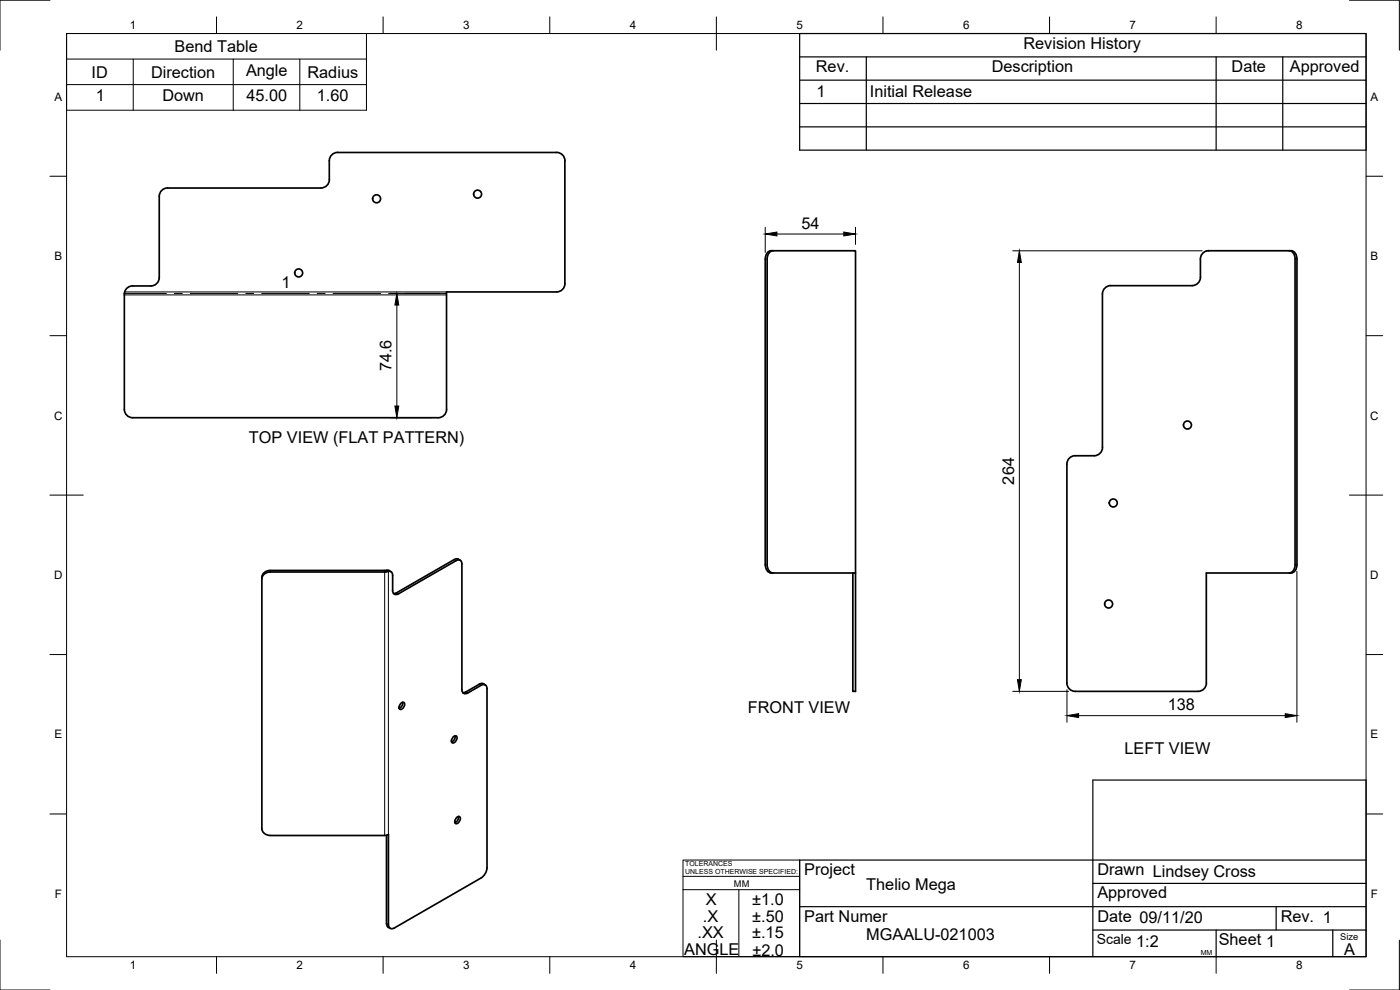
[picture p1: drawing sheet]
<svg xmlns="http://www.w3.org/2000/svg" width="420mm" height="297mm" viewBox="0 0 420 297" stroke-linecap="round" stroke-linejoin="round" font-family="sans-serif">
<!-- layer: Visible -->
<g fill="none" stroke="#000" stroke-width=".51">
<path d="M101.3 45.7h65.7M101.3 45.7a2.51 2.51 0 0 0-2.5 2.5v5.7a2.54 2.54 0 0 1-2.5 2.5h-46a2.51 2.51 0 0 0-2.5 2.5v24.4a2.51 2.51 0 0 1-2.5 2.5M167 45.7a2.51 2.51 0 0 1 2.5 2.5M169.5 48.2v36.9M231.4 75.2l25.4 .1v132.1h-.9v-35.5M231.4 75.2a2.28 2.28 0 0 0-1.7 2.5v91.7a2.24 2.24 0 0 0 1.7 2.5h25.4M232 75.2a2.24 2.24 0 0 0-1.8 2.5v91.7a2.24 2.24 0 0 0 1.8 2.5M362.1 75.3l-1 .5-.8 1.4v6a2.47 2.47 0 0 1-2.5 2.5h-24.4a2.47 2.47 0 0 0-2.5 2.5v46a2.47 2.47 0 0 1-2.5 2.5M362.8 75.2h24.7M362.8 75.2l-.8 .1M386.9 75.2a2.24 2.24 0 0 1 1.8 2.5v91.7a2.2 2.2 0 0 1-1.8 2.5M387.5 75.2a2.24 2.24 0 0 1 1.7 2.5v91.7a2.18 2.18 0 0 1-2.3 2.5h-24.9v33"/>
<path d="M39.8 85.8h5.5M169.5 85.1a2.51 2.51 0 0 1-2.5 2.5h-33v35.2a2.51 2.51 0 0 1-2.5 2.5h-91.7a2.51 2.51 0 0 1-2.5-2.5v-35a2.58 2.58 0 0 1 2.5-2M322.7 136.7h5.7M322.7 136.7a2.51 2.51 0 0 0-2.5 2.5v65.7M116 171.6l.3-.1a1.15 1.15 0 0 1 1.5 1.2v4.5M116 171.6h-34.9a2.31 2.31 0 0 0-2.5 2.1M116 171.1l-34.9 .1a2.3 2.3 0 0 0-2.5 2.5v74.9a2.31 2.31 0 0 0 2.5 2.1h34.3l1.2-.3M116 171.1h.5l.8 .4M117.8 177.1a1.08 1.08 0 0 0 .5 1.2 1.08 1.08 0 0 0 1.3-.1M119.6 178.2l17.3-10a1.08 1.08 0 0 1 1.2-.1 1.08 1.08 0 0 1 .5 1.1v37.7M138.1 168.1a1.36 1.36 0 0 0-1.8-.2l-17.2 9.9-1 .3M120.3 211a.61 .61 0 0 1 1.1 0 1.47 1.47 0 0 1-1.4 1.8l-.2-.9z"/>
<path d="M120.8 210.7a1.71 1.71 0 0 1-1 1.8M144.4 205.6l-4 2.3a1.08 1.08 0 0 1-1.3 .1 1.08 1.08 0 0 1-.5-1.1M144.4 205.6a1.08 1.08 0 0 1 1.3-.1 1.08 1.08 0 0 1 .5 1.2v53.6l-.3 1.2-.6 1.1-.9 .8-26 15a1.08 1.08 0 0 1-1.3 .1 1.08 1.08 0 0 1-.5-1.1v-27M145.1 205.2l.5 .3M145.1 205.2l-.9-.1-4.4 2.5-.9 .2M362.1 204.9a2.51 2.51 0 0 1-2.6 2.5h-36.8a2.51 2.51 0 0 1-2.5-2.5M136.1 221.1a.61 .61 0 0 1 1-.1 1.47 1.47 0 0 1-1.4 1.9l-.2-.9zM136.6 220.8a1.71 1.71 0 0 1-1.1 1.8M116 250.6v26.9a1.37 1.37 0 0 0 1.1 1M137.1 245.3a.61 .61 0 0 1 1-.1 1.47 1.47 0 0 1-1.4 1.9l-.2-.9zM137.6 245a1.71 1.71 0 0 1-1.1 1.8"/>
<circle cx="113" cy="59.6" r="1.2"/>
<circle cx="143.3" cy="58.2" r="1.2"/>
<circle cx="89.6" cy="81.9" r="1.2"/>
<circle cx="356.4" cy="127.5" r="1.2"/>
<circle cx="334.1" cy="150.9" r="1.2"/>
<circle cx="332.7" cy="181.2" r="1.2"/>
</g>
<!-- layer: Center Lines -->
<path d="M37.3 88h12.7M52.3 88h2.4M57.1 88h14.3M73.8 88h2.3M78.5 88h14.3M95.2 88h2.4M99.9 88h14.3M116.6 88h2.4M121.4 88h12.6" fill="none" stroke="#000" stroke-width=".3"/>
<!-- layer: Visible Narrow -->
<path d="M37.3 88.5h96.7M37.4 87.6h96.6M81.1 171.2v.4M115.2 171.2l.8 .4M115.4 171.3v79.4M116.6 171.4v79M119 177.8l.6 .4M136.3 167.9l.5 .3M139.8 207.6l.6 .3M143.8 205.3l.6 .3M116 277.1l.6 .3" fill="none" stroke="#000" stroke-width=".3"/>
<!-- layer: Border -->
<g fill="none" stroke="#000" stroke-width=".3">
<path d="M15 .1h-15v15M20 10.1h390v276.9h-390zM65 5.1v5M115 5.1v5M165 5.1v5M215 5.1v10M265 5.1v5M315 5.1v5M365 5.1v5M405 .1h15v15M15 52.9h5M410 52.9h5"/>
<path d="M15 100.7h5M410 100.7h5M15 148.6h10M405 148.6h10M15 196.4h5M410 196.4h5M15 244.2h5M410 244.2h5M0 282.1v14.9h15M65 287v5M115 287v5M165 287v5"/>
<path d="M215 282.1v9.9M265 287v5M315 287v5M365 287v5M420 282.1v14.9h-15"/>
</g>
<!-- layer: TitleBlock -->
<g fill="none" stroke="#000" stroke-width=".36">
<path d="M240 10.1h170v34.9h-170zM240 17.1h170M260 17.1v27.9M365 17.1v27.9M385 17.1v27.9M240 38.1h170M240 31.1h170M240 24.1h170M410 258h-170v29h170v-53h-82v53M240 272h170M328 279h82M328 265.1h82"/>
<path d="M365 279v8M383 272v7M400 279v8"/>
</g>
<path d="M205 258h35v29h-35zM205 262.9h35M205 266.9h35M221.7 266.9v20" fill="none" stroke="#000" stroke-width=".3"/>
<!-- layer: BOM -->
<path d="M20 10.1h90v23h-90zM20 17.7h90M40 17.7v15.4M70 17.7v15.4M90 17.7v15.4M20 25.4h90" fill="none" stroke="#000" stroke-width=".3"/>
<!-- layer: Dimensions -->
<path d="M229.7 68.2v7.5M233.2 70.2h20M256.8 68.2v5.1M303.9 75.3h56.9M305.9 78.7v125.2M117.1 88h14.9M119.1 91.5v30.3M117.1 125.3h12.4M389.2 171.4v45.3M303.9 207.4h16.8M320.2 206.9v9.8M323.7 214.7h62" fill="none" stroke="#000" stroke-width=".3"/>
<path d="M229.7 70.2l3.5-.6v1.2zM253.2 69.6l3.6 .6-3.6 .6zM305.9 75.3l.6 3.4h-1.1zM119.1 88l.6 3.5h-1.2zM118.5 121.8h1.2l-.6 3.5zM305.4 203.9h1.1l-.6 3.5zM320.2 214.7l3.5-.6v1.2zM385.7 214.1l3.5 .6-3.5 .6z" fill="#000" stroke="#000" stroke-width=".3"/>
<g font-size="4.9">
<text x="52.4" y="15.6">Bend Table</text>
<text x="307.1" y="14.6">Revision History</text>
<text x="27.5" y="23.3">ID</text>
<text x="45.3" y="23.3">Direction</text>
<text x="73.8" y="22.8">Angle</text>
<text x="92.3" y="23.3">Radius</text>
<text x="244.9" y="21.6">Rev.</text>
<text x="297.6" y="21.6">Description</text>
<text x="369.6" y="21.6">Date</text>
<text x="387.1" y="21.6">Approved</text>
<text x="245" y="29.1">1</text>
<text x="261.1" y="29.1">Initial Release</text>
<text x="28.8" y="30.4">1</text>
<text x="48.7" y="30.4">Down</text>
<text x="74" y="30.4">45.00</text>
<text x="95.1" y="30.4">1.60</text>
<text x="240.5" y="68.7">54</text>
<text x="84.5" y="86.5">1</text>
<text x="117.5" y="111.4" transform="rotate(-90 117.5 111.4)">74.6</text>
<text x="74.7" y="132.8">TOP VIEW (FLAT PATTERN)</text>
<text x="304.4" y="145.4" transform="rotate(-90 304.4 145.4)">264</text>
<text x="224.5" y="213.9">FRONT VIEW</text>
<text x="350.5" y="213.2">138</text>
<text x="337.5" y="226.2">LEFT VIEW</text>
<text x="241.3" y="262.6">Project</text>
<text x="329.3" y="262.6">Drawn Lindsey Cross</text>
<text x="260" y="267">Thelio Mega</text>
<text x="329.3" y="269.5">Approved</text>
<text x="211.9" y="271.6">X</text>
<text x="225.8" y="271.6">±1.0</text>
<text x="209.3" y="281.5">.XX</text>
<text x="211" y="276.5">.X</text>
<text x="225.7" y="281.6">±.15</text>
<text x="225.8" y="276.6">±.50</text>
<text x="241.3" y="276.5">Part Numer</text>
<text x="329.3" y="276.5">Date 09/11/20</text>
<text x="384.3" y="276.5">Rev. 1</text>
<text x="205.3" y="286.6">ANGLE</text>
<text x="225.8" y="286.7">±2.0</text>
<text x="260" y="282.1">MGAALU-021003</text>
<text x="341" y="284">1:2</text>
<text x="365.8" y="283.6">Sheet 1</text>
<text x="403.4" y="286.5">A</text>
</g>
<text font-size="4.2" x="329.1" y="283.1">Scale</text>
<g font-size="3.5">
<text x="39" y="8.8">1</text>
<text x="89" y="8.8">2</text>
<text x="139" y="8.8">3</text>
<text x="189" y="8.8">4</text>
<text x="239" y="8.8">5</text>
<text x="289" y="8.8">6</text>
<text x="339" y="8.8">7</text>
<text x="389" y="8.8">8</text>
<text x="16.3" y="30.2">A</text>
<text x="411.3" y="30.2">A</text>
<text x="16.3" y="78">B</text>
<text x="411.3" y="78">B</text>
<text x="16.2" y="125.9">C</text>
<text x="411.2" y="125.9">C</text>
<text x="16.2" y="173.7">D</text>
<text x="411.2" y="173.7">D</text>
<text x="16.3" y="221.6">E</text>
<text x="411.3" y="221.6">E</text>
<text x="16.4" y="269.4">F</text>
<text x="411.4" y="269.4">F</text>
<text x="39" y="290.8">1</text>
<text x="89" y="290.8">2</text>
<text x="139" y="290.8">3</text>
<text x="189" y="290.8">4</text>
<text x="239" y="290.8">5</text>
<text x="289" y="290.8">6</text>
<text x="339" y="290.8">7</text>
<text x="389" y="290.8">8</text>
</g>
<g font-size="2.8">
<text x="220.3" y="266.1">MM</text>
<text x="402.3" y="282.1">Size</text>
</g>
<g font-size="2.1">
<text x="205.6" y="259.8">TOLERANCES</text>
<text x="205.6" y="262.3">UNLESS OTHERWISE SPECIFIED:</text>
<text x="360.4" y="286.5">MM</text>
</g>
</svg>
